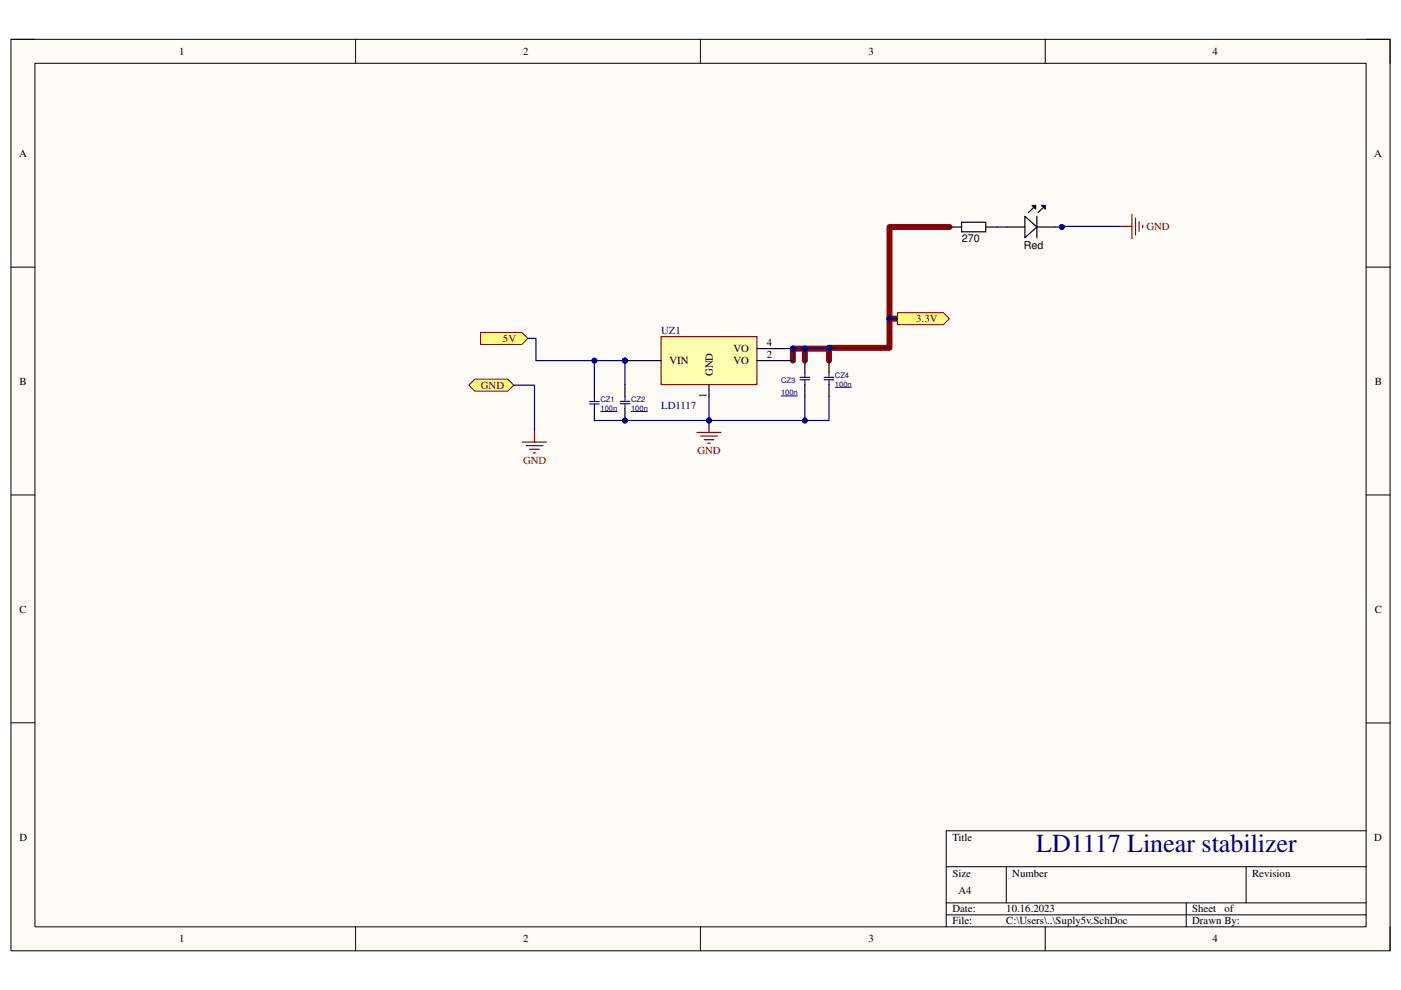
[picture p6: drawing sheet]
<svg xmlns="http://www.w3.org/2000/svg" width="297mm" height="210mm" viewBox="0 0 297 210" stroke-linecap="round" stroke-linejoin="round" font-family="sans-serif">
<path d="M2.3 8.3h292.4v193.3h-292.4z" fill-rule="evenodd" fill="#fffcf8"/>
<path d="M2.3 8.3h292.4v193.3h-292.4z" fill="none" stroke="#000" stroke-width=".21"/>
<path d="M7.4 13.4h282.2v183.1h-282.2z" fill-rule="evenodd" fill="#fffcf8"/>
<g fill="none" stroke="#000" stroke-width=".21">
<path d="M2.3 8.3h5.1M7.4 13.4h282.2v183.1h-282.2zM75.4 8.3v5.1M148.5 8.3v5.1M221.6 8.3v5.1M289.6 8.3h5.1v5.1M2.3 56.6h5.1M289.6 56.6h5.1M2.3 104.9h5.1M289.6 104.9h5.1M2.3 153.2h5.1M289.6 153.3h5.1"/>
<path d="M289.6 176.1h-89v20.4M75.4 196.5v5.1M148.5 196.5v5.1M200.6 183.8h89M200.6 191.4h89M200.6 194h89M213.4 183.8v7.6M221.6 196.5v5.1M251.5 191.4v5.1M264.2 183.8v7.6M294.7 196.5v5.1"/>
</g>
<path d="M201.3 48.1h-12.7v19.5M170.6 73.9v2.6M175.8 73.7v2.8M190.3 67.6h-1.7v6.1l-20.5 .2v2.6" fill="none" stroke="#980000" stroke-width="1.3"/>
<circle cx="132.5" cy="76.5" r=".51" fill="#000080"/>
<circle cx="132.5" cy="76.5" r=".51" fill="none" stroke="#000080" stroke-width=".21"/>
<circle cx="168.1" cy="73.9" r=".51" fill="#000080"/>
<circle cx="168.1" cy="73.9" r=".51" fill="none" stroke="#000080" stroke-width=".21"/>
<path d="M140.2 71.4h20.3v10.1h-20.3z" fill-rule="evenodd" fill="#ffffb0"/>
<path d="M140.2 71.4h20.3v10.1h-20.3z" fill="none" stroke="#800000" stroke-width=".25"/>
<path d="M132.5 76.5h7.7" fill="none" stroke="#000" stroke-width=".25"/>
<circle cx="132.5" cy="76.5" r=".51" fill="#000080"/>
<circle cx="132.5" cy="76.5" r=".51" fill="none" stroke="#000080" stroke-width=".21"/>
<path d="M160.5 76.5h7.6M160.5 73.9h7.6M150.3 81.5v2.6" fill="none" stroke="#000" stroke-width=".25"/>
<circle cx="168.1" cy="73.9" r=".51" fill="#000080"/>
<circle cx="168.1" cy="73.9" r=".51" fill="none" stroke="#000080" stroke-width=".21"/>
<path d="M147.8 91.7h5.1M148.5 92.5h3.6M149.3 93.2h2M150.1 94h.5M150.3 89.2v2.5" fill="none" stroke="#800000" stroke-width=".25"/>
<circle cx="150.3" cy="89.2" r=".5" fill="#000080"/>
<circle cx="150.3" cy="89.2" r=".5" fill="none" stroke="#000080" stroke-width=".21"/>
<circle cx="132.5" cy="89.2" r=".51" fill="#000080"/>
<circle cx="132.5" cy="89.2" r=".51" fill="none" stroke="#000080" stroke-width=".21"/>
<path d="M131.5 85.6h2M131.5 85.1h2M132.5 84.1v1M132.5 85.6v1" fill="none" stroke="#00f" stroke-width=".25"/>
<path d="M132.5 86.6v2.6" fill="none" stroke="#000" stroke-width=".25"/>
<circle cx="132.5" cy="89.2" r=".51" fill="#000080"/>
<g fill="none" stroke="#000080" stroke-width=".21">
<path d="M133.8 87.2h3.5M165.6 83.9h3.5M177 82.1h3.5"/>
<circle cx="132.5" cy="89.2" r=".51"/>
</g>
<path d="M170.6 76.5v2.5M175.8 76.5v2.5M132.5 81.5v2.6M170.6 81.5v2.6M175.8 81.5v2.6" fill="none" stroke="#000" stroke-width=".25"/>
<path d="M170.6 79v1M175.8 79v1M169.6 80.5h2.1M169.6 80h2.1M170.6 80.5v1M174.7 80.5h2.1M174.7 80h2.1M175.8 80.5v1" fill="none" stroke="#00f" stroke-width=".25"/>
<path d="M101.9 70.5h8.8l1.2 1.3-1.2 1.2h-8.8z" fill-rule="evenodd" fill="#ffff80"/>
<path d="M101.9 70.5h8.8l1.2 1.3-1.2 1.2h-8.8z" fill="none" stroke="#800000" stroke-width=".21"/>
<path d="M190.3 66.3h9.7l1.3 1.3-1.3 1.2h-9.7z" fill-rule="evenodd" fill="#ffff80"/>
<path d="M190.3 66.3h9.7l1.3 1.3-1.3 1.2h-9.7z" fill="none" stroke="#800000" stroke-width=".21"/>
<path d="M237.4 48h2.6M240 45.5v5.1M240.7 46.2v3.6M241.5 47v2M242.3 47.8v.5" fill="none" stroke="#800000" stroke-width=".25"/>
<path d="M99.4 81.7l1.3-1.3h7l1.2 1.3-1.2 1.2h-7z" fill-rule="evenodd" fill="#ffff80"/>
<path d="M99.4 81.7l1.3-1.3h7l1.2 1.3-1.2 1.2h-7z" fill="none" stroke="#800000" stroke-width=".21"/>
<path d="M110.8 93.7h5.1M111.5 94.5h3.6M112.3 95.2h2M113.1 96h.5M113.3 91.1v2.6" fill="none" stroke="#800000" stroke-width=".25"/>
<g fill="none" stroke="#000" stroke-width=".25">
<path d="M201.3 48.1h2.6M203.9 47.1h5.1v2h-5.1zM209 48.1h2.5M213.5 48.1h3.8M217.3 45.8l2.5 2.3-2.5 2.3zM218.8 43.6h.8v.7zM219.1 44.1l-1 1M219.8 48.1h3.8M219.8 45.8v4.6M220.8 43.6h.8v.7zM221.1 44.1l-1 1M126 81.5v2.6"/>
<path d="M126 86.7v2.5"/>
</g>
<path d="M218.8 43.6h.8v.7zM220.8 43.6h.8v.7z" fill="#000"/>
<path d="M125 85.6h2M125 85.1h2M126 84.1v1M126 85.6v1.1" fill="none" stroke="#00f" stroke-width=".25"/>
<path d="M127.3 87.2h3.5" fill="none" stroke="#000080" stroke-width=".21"/>
<path d="M175.8 84.1v5.1h-25.5" fill="none" stroke="#000080" stroke-width=".25"/>
<circle cx="170.6" cy="89.2" r=".51" fill="#000080"/>
<circle cx="170.6" cy="89.2" r=".51" fill="none" stroke="#000080" stroke-width=".21"/>
<circle cx="150.3" cy="89.2" r=".5" fill="#000080"/>
<circle cx="150.3" cy="89.2" r=".5" fill="none" stroke="#000080" stroke-width=".21"/>
<path d="M190.3 67.6h-1.7v6.1l-20.5 .2v2.6" fill="none" stroke="#000080" stroke-width=".25"/>
<circle cx="188.6" cy="67.6" r=".51" fill="#000080"/>
<circle cx="188.6" cy="67.6" r=".51" fill="none" stroke="#000080" stroke-width=".21"/>
<circle cx="175.9" cy="73.7" r=".51" fill="#000080"/>
<circle cx="175.9" cy="73.7" r=".51" fill="none" stroke="#000080" stroke-width=".21"/>
<circle cx="170.6" cy="73.9" r=".51" fill="#000080"/>
<circle cx="170.6" cy="73.9" r=".51" fill="none" stroke="#000080" stroke-width=".21"/>
<circle cx="168.1" cy="73.9" r=".51" fill="#000080"/>
<circle cx="168.1" cy="73.9" r=".51" fill="none" stroke="#000080" stroke-width=".21"/>
<path d="M175.8 73.7v2.8" fill="none" stroke="#000080" stroke-width=".25"/>
<circle cx="175.9" cy="73.7" r=".51" fill="#000080"/>
<circle cx="175.9" cy="73.7" r=".51" fill="none" stroke="#000080" stroke-width=".21"/>
<path d="M201.3 48.1h-12.7v19.5" fill="none" stroke="#000080" stroke-width=".25"/>
<circle cx="188.6" cy="67.6" r=".51" fill="#000080"/>
<circle cx="188.6" cy="67.6" r=".51" fill="none" stroke="#000080" stroke-width=".21"/>
<path d="M211.5 48.1h2M223.6 48.1h1.5" fill="none" stroke="#000080" stroke-width=".25"/>
<circle cx="225.1" cy="48.1" r=".51" fill="#000080"/>
<circle cx="225.1" cy="48.1" r=".51" fill="none" stroke="#000080" stroke-width=".21"/>
<path d="M237.4 48h-12.3v.1" fill="none" stroke="#000080" stroke-width=".25"/>
<circle cx="225.1" cy="48.1" r=".51" fill="#000080"/>
<circle cx="225.1" cy="48.1" r=".51" fill="none" stroke="#000080" stroke-width=".21"/>
<path d="M150.3 84.1v5.1" fill="none" stroke="#000080" stroke-width=".25"/>
<circle cx="150.3" cy="89.2" r=".5" fill="#000080"/>
<circle cx="150.3" cy="89.2" r=".5" fill="none" stroke="#000080" stroke-width=".21"/>
<path d="M170.6 84.1v5.1" fill="none" stroke="#000080" stroke-width=".25"/>
<circle cx="170.6" cy="89.2" r=".51" fill="#000080"/>
<circle cx="170.6" cy="89.2" r=".51" fill="none" stroke="#000080" stroke-width=".21"/>
<path d="M170.6 73.9v2.6" fill="none" stroke="#000080" stroke-width=".25"/>
<circle cx="170.6" cy="73.9" r=".51" fill="#000080"/>
<circle cx="170.6" cy="73.9" r=".51" fill="none" stroke="#000080" stroke-width=".21"/>
<path d="M150.3 89.2h-24.3" fill="none" stroke="#000080" stroke-width=".25"/>
<circle cx="132.5" cy="89.2" r=".51" fill="#000080"/>
<circle cx="132.5" cy="89.2" r=".51" fill="none" stroke="#000080" stroke-width=".21"/>
<circle cx="150.3" cy="89.2" r=".5" fill="#000080"/>
<circle cx="150.3" cy="89.2" r=".5" fill="none" stroke="#000080" stroke-width=".21"/>
<path d="M111.9 71.8h1.7v4.7h12.4" fill="none" stroke="#000080" stroke-width=".25"/>
<circle cx="126" cy="76.5" r=".51" fill="#000080"/>
<circle cx="126" cy="76.5" r=".51" fill="none" stroke="#000080" stroke-width=".21"/>
<path d="M132.5 76.5v5" fill="none" stroke="#000080" stroke-width=".25"/>
<circle cx="132.5" cy="76.5" r=".51" fill="#000080"/>
<circle cx="132.5" cy="76.5" r=".51" fill="none" stroke="#000080" stroke-width=".21"/>
<path d="M132.5 76.5h-6.5v5" fill="none" stroke="#000080" stroke-width=".25"/>
<circle cx="126" cy="76.5" r=".51" fill="#000080"/>
<circle cx="126" cy="76.5" r=".51" fill="none" stroke="#000080" stroke-width=".21"/>
<circle cx="132.5" cy="76.5" r=".51" fill="#000080"/>
<circle cx="132.5" cy="76.5" r=".51" fill="none" stroke="#000080" stroke-width=".21"/>
<path d="M108.9 81.7h4.4v9.4" fill="none" stroke="#000080" stroke-width=".25"/>
<text font-size="5.5" fill="#000080" x="219.7" y="180.6">LD1117 Linear stabilizer</text>
<g font-size="2.3">
<text x="38" y="11.7">1</text>
<text x="110.9" y="11.7">2</text>
<text x="184.1" y="11.7">3</text>
<text x="257.1" y="11.7">4</text>
<text x="4.1" y="33.3">A</text>
<text x="291.4" y="33.3">A</text>
<text x="203.9" y="51.2">270</text>
<text x="217" y="52.7">Red</text>
<text x="141.9" y="77.3">VIN</text>
<text x="155.5" y="77.3">VO</text>
<text x="155.5" y="74.7">VO</text>
<text x="162.6" y="76">2</text>
<text x="162.6" y="73.4">4</text>
<text x="4.1" y="81.6">B</text>
<text x="151.1" y="79.8" transform="rotate(-90 151.1 79.8)">GND</text>
<text x="291.5" y="81.6">B</text>
<text x="149.8" y="84.5" transform="rotate(-90 149.8 84.5)">1</text>
<text x="4.1" y="129.9">C</text>
<text x="291.5" y="129.9">C</text>
<text x="4.1" y="178.2">D</text>
<text x="201.9" y="178.2">Title</text>
<text x="291.4" y="178.2">D</text>
<text x="201.9" y="185.8">Size</text>
<text x="214.6" y="185.8">Number</text>
<text x="265.5" y="185.8">Revision</text>
<text x="203.2" y="189.7">A4</text>
<text x="201.9" y="193.5">Date:</text>
<text x="201.9" y="196">File:</text>
<text x="213.4" y="196">C:\Users\..\Suply5v.SchDoc</text>
<text x="213.4" y="193.5">10.16.2023</text>
<text x="252.8" y="193.5">Sheet</text>
<text x="252.8" y="196">Drawn By:</text>
<text x="259.6" y="193.5">of</text>
<text x="38" y="199.8">1</text>
<text x="110.9" y="199.8">2</text>
<text x="184.1" y="199.8">3</text>
<text x="257.1" y="199.8">4</text>
</g>
<g font-size="2.3" fill="#800000">
<text x="243.1" y="48.8">GND</text>
<text x="194.3" y="68.3">3.3V</text>
<text x="106.6" y="72.5">5V</text>
<text x="102" y="82.5">GND</text>
<text x="110.9" y="98.3">GND</text>
<text x="147.9" y="96.3">GND</text>
</g>
<g font-size="2.3" fill="#000080">
<text x="140.2" y="70.9">UZ1</text>
<text x="140.2" y="86.7">LD1117</text>
</g>
<g font-size="1.6" fill="#000080">
<text x="165.6" y="83.8">100n</text>
<text x="165.6" y="81.2">CZ3</text>
<text x="177" y="82">100n</text>
<text x="177" y="80.2">CZ4</text>
<text x="127.3" y="87.1">100n</text>
<text x="127.3" y="85.3">CZ1</text>
<text x="133.8" y="87.1">100n</text>
<text x="133.8" y="85.3">CZ2</text>
</g>
</svg>
